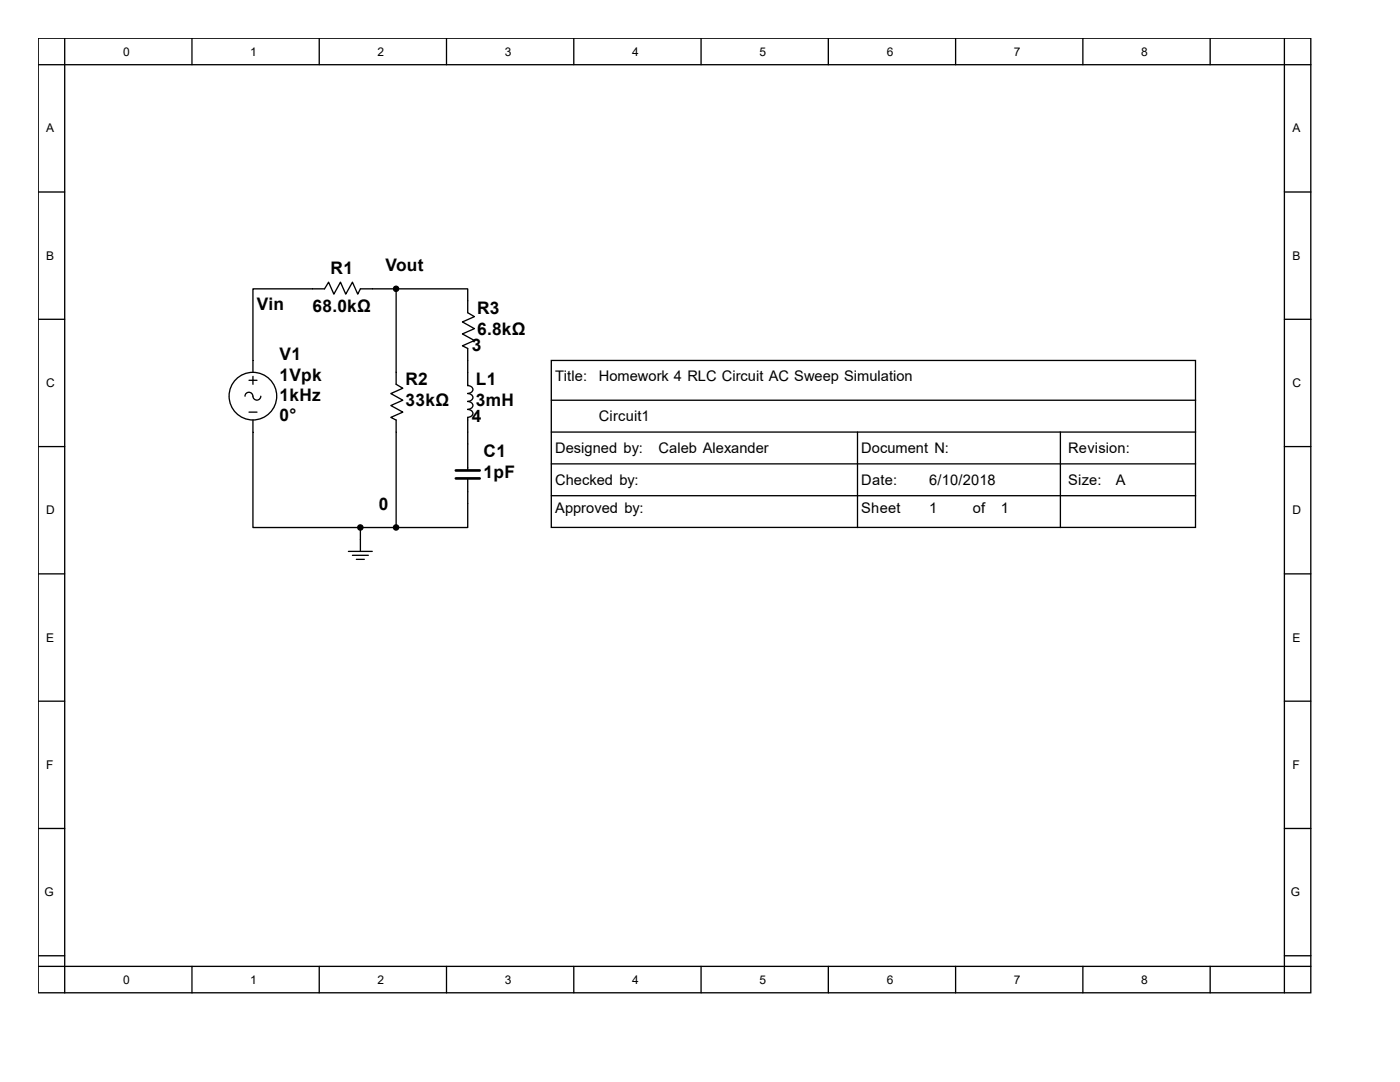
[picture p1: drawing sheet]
<svg xmlns="http://www.w3.org/2000/svg" width="279mm" height="216mm" viewBox="0 0 279 216" stroke-linecap="round" stroke-linejoin="round" font-family="sans-serif">
<g fill="none" stroke="#000" stroke-width=".26">
<path d="M7.6 7.6h254v190.5h-254zM7.6 12.9h254M12.9 7.6v190.5M38.3 7.6v5.3M63.7 7.6v5.3M89.1 7.6v5.3M114.5 7.6v5.3M139.9 7.6v5.3M165.3 7.6v5.3M190.7 7.6v5.3M216.1 7.6v5.3M241.5 7.6v5.3"/>
<path d="M256.3 7.6v190.5M7.6 38.3h5.3M256.3 38.3h5.3M79.1 57.6h14.2v4.8l1.4 .8-2.4 1 2.4 1.4-2.4 1 2.4 1.3-2.4 1.1 1 .5v7.4M7.6 63.7h5.3M48.9 79.1a.78 .78 0 0 1 .8-.8 .78 .78 0 0 1 .8 .8M49.7 75.9h1.6M50.5 74.3v-16.7h14.3l.8-1.3 1 2.4 1.3-2.4 1.1 2.4 1.3-2.4 1.1 2.4 .5-1.1h7.2v19.1l1.3 .8-2.4 1 2.4 1.4-2.4 1 2.4 1.3-2.4 1.1 1.1 .5v21.5M50.5 79.1a.78 .78 0 0 0 .8 .7 .78 .78 0 0 0 .7-.7M50.5 75.1v1.6M93.3 76.9a.82 .82 0 0 1 1.1 .8 .82 .82 0 0 1-1.1 .8 .83 .83 0 0 1 1.1 .8 .83 .83 0 0 1-1.1 .8M110 71.9h128.6v33.3h-128.6z"/>
<path d="M110 79.9h128.6M256.3 63.7h5.3M7.6 89.1h5.3M49.7 82.2h1.6M50.5 83.8v21.5h28.6M93.3 80.1a.82 .82 0 0 1 1.1 .8 .82 .82 0 0 1-1.1 .8M93.3 81.7a.82 .82 0 0 1 1.1 .8 .82 .82 0 0 1-1.1 .8M93.3 95.5v9.8h-14.2M93.3 83.3v10.6M110 86.2h128.6M110 92.6h128.6M110 98.9h128.6"/>
<path d="M171.1 86.2v19.1M211.6 86.2v19.1M256.3 89.1h5.3M7.6 114.5h5.3M69.5 110h4.8M70.3 110.8h3.2M71.1 111.6h1.6M71.9 105.3v4.7M256.3 114.5h5.3M7.6 139.9h5.3M256.3 139.9h5.3M7.6 165.3h5.3"/>
<path d="M256.3 165.3h5.3M7.6 190.7h5.3M7.6 192.8h254M38.3 192.8v5.3M63.7 192.8v5.3M89.1 192.8v5.3M114.5 192.8v5.3M139.9 192.8v5.3M165.3 192.8v5.3M190.7 192.8v5.3M216.1 192.8v5.3M241.5 192.8v5.3"/>
<path d="M256.3 190.7h5.3"/>
<circle cx="50.5" cy="79" r="4.8"/>
</g>
<path d="M91 93.9h4.7M91 95.5h4.7" fill="none" stroke="#000" stroke-width=".53"/>
<g fill="#000" stroke="#000" stroke-width=".26">
<circle cx="79" cy="57.6" r=".52"/>
<circle cx="71.9" cy="105.3" r=".52"/>
<circle cx="79" cy="105.3" r=".52"/>
</g>
<g font-size="3.5">
<text x="66" y="54.7">R1</text>
<text x="76.9" y="54.1">Vout</text>
<text x="51.3" y="61.8">Vin</text>
<text x="62.3" y="62.3">68.0kΩ</text>
<text x="95.2" y="62.6">R3</text>
<text x="55.8" y="71.8">V1</text>
<text x="94.1" y="70">3</text>
<text x="95.2" y="66.8">6.8kΩ</text>
<text x="55.8" y="76.1">1Vpk</text>
<text x="80.9" y="76.9">R2</text>
<text x="94.9" y="76.9">L1</text>
<text x="55.8" y="80">1kHz</text>
<text x="55.8" y="84">0°</text>
<text x="80.9" y="81.1">33kΩ</text>
<text x="94.9" y="81.1">3mH</text>
<text x="94.1" y="84.3">4</text>
<text x="96.5" y="91.2">C1</text>
<text x="96.5" y="95.4">1pF</text>
<text x="75.6" y="101.7">0</text>
</g>
<g font-size="2.9">
<text x="110.8" y="76.1">Title:</text>
<text x="119.5" y="76.1">Homework 4 RLC Circuit AC Sweep Simulation</text>
<text x="119.5" y="84.1">Circuit1</text>
<text x="110.8" y="90.4">Designed by:</text>
<text x="131.4" y="90.4">Caleb Alexander</text>
<text x="171.9" y="90.4">Document N:</text>
<text x="213.2" y="90.4">Revision:</text>
<text x="110.8" y="96.8">Checked by:</text>
<text x="171.9" y="96.8">Date:</text>
<text x="185.4" y="96.8">6/10/2018</text>
<text x="213.2" y="96.8">Size:</text>
<text x="222.7" y="96.8">A</text>
<text x="110.8" y="102.3">Approved by:</text>
<text x="171.9" y="102.3">Sheet</text>
<text x="185.4" y="102.3">1</text>
<text x="194.1" y="102.3">of</text>
<text x="199.7" y="102.3">1</text>
</g>
<g font-size="2.4">
<text x="24.6" y="11.1">0</text>
<text x="50" y="11.1">1</text>
<text x="75.4" y="11.1">2</text>
<text x="100.8" y="11.1">3</text>
<text x="126.2" y="11.1">4</text>
<text x="151.6" y="11.1">5</text>
<text x="177" y="11.1">6</text>
<text x="202.4" y="11.1">7</text>
<text x="227.8" y="11.1">8</text>
<text x="9.2" y="26.4">A</text>
<text x="257.9" y="26.4">A</text>
<text x="9.2" y="51.8">B</text>
<text x="257.9" y="51.8">B</text>
<text x="9.2" y="77.2">C</text>
<text x="257.9" y="77.2">C</text>
<text x="9.2" y="102.6">D</text>
<text x="257.9" y="102.6">D</text>
<text x="9.2" y="128">E</text>
<text x="257.9" y="128">E</text>
<text x="9.2" y="153.4">F</text>
<text x="257.9" y="153.4">F</text>
<text x="8.9" y="178.8">G</text>
<text x="257.6" y="178.8">G</text>
<text x="24.6" y="196.3">0</text>
<text x="50" y="196.3">1</text>
<text x="75.4" y="196.3">2</text>
<text x="100.8" y="196.3">3</text>
<text x="126.2" y="196.3">4</text>
<text x="151.6" y="196.3">5</text>
<text x="177" y="196.3">6</text>
<text x="202.4" y="196.3">7</text>
<text x="227.8" y="196.3">8</text>
</g>
</svg>
